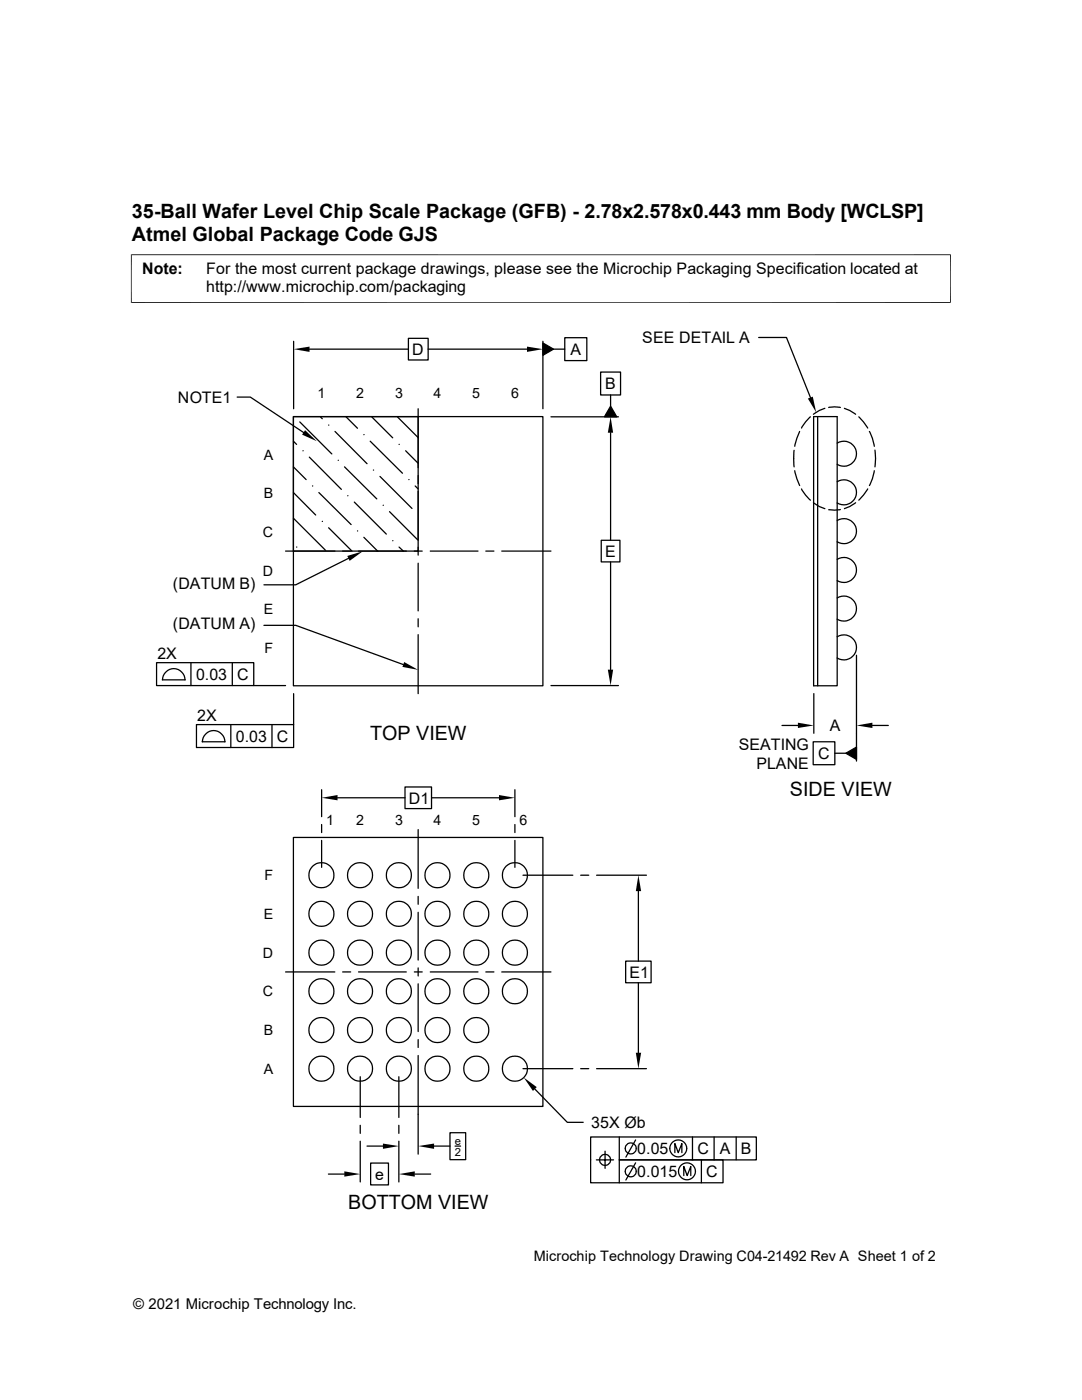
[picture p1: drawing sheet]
<svg xmlns="http://www.w3.org/2000/svg" width="216mm" height="279mm" viewBox="0 0 216 279" stroke-linecap="round" stroke-linejoin="round" font-family="sans-serif">
<g fill="none" stroke="#000" stroke-width=".25">
<path d="M47.3 79.2h2.7l10.6 7.1M58.6 68.1v13.5M61.8 69.7h19.7M81.5 67.5h3.9v4.3h-3.9zM85.4 69.7h19.8M108.3 68.5l2.1 1.2-2.1 1.2zM108.3 68.1v13.5M110.4 69.7h2.3M112.7 67.4h4.4v4.6h-4.4zM119.8 74.3h4v4.5h-4zM121.8 78.8v2.3M151.4 67.4h5.5l4.8 11.9"/>
<path d="M58.5 83.1h49.8v53.8h-49.8zM58.5 83.1h24.9v26.9h-24.9zM58.5 98.3l4.5 4.5M58.5 93.2l2.6 2.5M58.5 88.1l.7 .6M59.8 84.2l6.4 6.4M60.5 90h.1M61.7 91.2l6.4 6.5M62.4 97h.1M63.6 98.3l6.5 6.4M63.9 83.1l.4 .5M65.6 84.8h.1"/>
<path d="M66.8 86.1l6.4 6.4M67.5 91.9h.1M68.7 93.2l6.5 6.4M69 83.1l2.3 2.4M69.4 98.9h.1M72.6 86.7h.1M73.9 88.1l6.4 6.3M74.1 83.1l4.3 4.3M74.5 93.8h.1M75.8 95.1l6.4 6.4M79.2 83.1l4.2 4.2M79.6 88.7h.1"/>
<path d="M80.9 90l2.5 2.5M81.6 95.7h.1M82.8 97l.6 .6M83.4 81.6v11.7M83.4 94.9v1.6M83.4 98.1v9.5M109.9 83.2h13.5M121.8 81.1l1.3 2.1h-2.5zM121.8 86.4v21.4M158.5 89.9v3.3M158.6 93.9l.4 1.6 .6 1.4M159.6 86.1l-.6 1.4-.4 1.6"/>
<path d="M159.9 97.6l.8 1.2 1 1M161.7 83.2l-1 1-.8 1.2M162.3 83.1h4.7v53.8h-4.7zM163.2 83.1v53.8M164.6 81.5l-1.1 .4-1.2 .8M165.4 81.3l1.1-.1 1.2 .1M167 88.4a2.51 2.51 0 0 1 3.9 2.2 2.51 2.51 0 0 1-3.9 2.1M167 96.1a2.51 2.51 0 0 1 3.9 2.2 2.51 2.51 0 0 1-3.9 2.1M168.5 81.5l1 .4 1.2 .8M171.4 83.2l1.7 2.2M173.1 97.6l-1.7 2.2M173.5 86.1l.6 1.4 .4 1.6"/>
<path d="M174.5 93.9l-.4 1.6-.6 1.4M174.6 89.8l.1 1.7-.1 1.7M57 110h9.8M58.5 103.4l6.4 6.4M59.2 109.2h.1M64.3 104.1h.1M65.6 105.3l4.6 4.7M68.4 110h1.6M69.6 111.4l-10.6 5.3h-6.3M70.7 100.2l6.4 6.4M71.3 106h.1M71.5 110h9.6"/>
<path d="M72.6 107.2l2.8 2.8M76.5 100.8h.1M77.7 102.1l5.7 5.7M78.4 107.9h.1M79.6 109.2l.9 .8M82.7 110h1.5M83.4 109.2v1.6M83.4 112.4v9.5M85.9 110h9.5M96.9 110h1.7M100.1 110h9.8M120 107.8h3.7v4.3h-3.7z"/>
<path d="M121.8 112.1v21.5M162.3 100.3l1.2 .8 1.1 .4M167 103.9a2.51 2.51 0 0 1 3.9 2.1 2.51 2.51 0 0 1-3.9 2.1M167 111.6a2.51 2.51 0 0 1 3.9 2.1 2.51 2.51 0 0 1-3.9 2.2M167 119.3a2.51 2.51 0 0 1 3.9 2.2 2.51 2.51 0 0 1-3.9 2.1M167.7 101.7l-1.2 .1-1.1-.1M170.7 100.3l-1.2 .8-1 .4M31.2 132.2h19.4v4.6h-19.4zM32.4 135.7h4.6M32.4 135.7a2.24 2.24 0 0 1 2.3-2.3 2.24 2.24 0 0 1 2.2 2.3M38.1 132.2v4.6M46.4 132.2v4.6"/>
<path d="M50.6 136.8h6.4M52.7 124.8h6.3l21.5 7.8M58.6 138.4v6.2M83.4 123.5v1.6M83.4 126.7v11.7M109.9 136.8h13.5M162.4 138.4v7.9M167 127.1a2.51 2.51 0 0 1 3.9 2.1 2.51 2.51 0 0 1-3.9 2.1M170.9 130.8v21.1M39.2 144.6h19.4v4.6h-19.4zM40.3 148h4.6a2.24 2.24 0 0 0-2.3-2.2 2.24 2.24 0 0 0-2.2 2.2M46.1 144.6v4.6"/>
<path d="M54.3 144.6v4.6M64.2 157.6v5.4M67.4 159.2h13.4M80.8 157.1h5.3v4.3h-5.3zM86.1 159.2h13.5M102.7 157.6v5.4M156 144.8h3.2M162.3 148h4.3v4.6h-4.3zM166.6 150.3h2.2M168.8 150.3l2.1-1.2v2.5zM174.1 144.8h3.1M58.5 167.1h49.8v53.7h-49.8z"/>
<path d="M64.2 164.5v1.7M64.2 167.7v5.4M83.4 165.6v11.7M83.4 178.9v1.6M102.7 164.5v1.7M102.7 167.7v5.4M104.4 174.7h9.9M115.9 174.7h1.6M119 174.7h10M127.4 177.8v14M57 194h9.8M68.4 194h1.6"/>
<path d="M71.5 194h9.6M82.7 194h1.5M83.4 182.1v9.5M83.4 193.2v1.6M83.4 196.3v9.6M85.9 194h9.5M96.9 194h1.7M100.1 194h9.8M124.8 191.8h5.1v4.3h-5.1zM127.4 196.1v14M71.9 214.9v8.1M79.6 214.9v8.1"/>
<path d="M83.4 207.5v1.5M83.4 210.7v19.6M104.4 213.3h9.9M106.7 217.3l6.5 6.7h3.2M115.9 213.3h1.6M119 213.3h10M65.5 234.3h3.2M71.9 224.6v1.6M71.9 227.8v8.1M73.2 228.7h3.2M74 232.1h3.5v4.4h-3.5zM79.6 224.6v1.6"/>
<path d="M79.6 227.8v8.1M82.8 234.3h3.1M86.6 228.7h3.2M89.8 226.1h3.1v5.3h-3.1zM90.8 228.7h1.1M119 231.5h3.4M120.7 229.7v3.5M123.6 226.9v4.6h20.7v4.6h-26.4v-9.2h33v4.6h-27.3v4.6M126.8 227.5l-1.9 3.4M126.8 232.1l-1.9 3.4M134.7 230v-1.8l.6 1.8 .8-1.8v1.8M136.4 234.6v-1.8l.7 1.8 .7-1.8v1.8"/>
<path d="M138.2 226.9v4.6M140 231.5v4.6M142.5 226.9v4.6M146.9 226.9v4.6"/>
<circle cx="64.1" cy="174.7" r="2.51"/>
<circle cx="71.8" cy="174.7" r="2.51"/>
<circle cx="79.6" cy="174.7" r="2.51"/>
<circle cx="87.3" cy="174.7" r="2.51"/>
<circle cx="95" cy="174.7" r="2.51"/>
<circle cx="102.7" cy="174.7" r="2.51"/>
<circle cx="64.1" cy="197.8" r="2.51"/>
<circle cx="64.1" cy="190.1" r="2.51"/>
<circle cx="64.1" cy="182.4" r="2.51"/>
<circle cx="71.8" cy="182.4" r="2.51"/>
<circle cx="71.8" cy="197.8" r="2.51"/>
<circle cx="71.8" cy="190.1" r="2.51"/>
<circle cx="79.6" cy="197.8" r="2.51"/>
<circle cx="79.6" cy="182.4" r="2.51"/>
<circle cx="79.6" cy="190.1" r="2.51"/>
<circle cx="87.3" cy="190.1" r="2.51"/>
<circle cx="87.3" cy="197.8" r="2.51"/>
<circle cx="87.3" cy="182.4" r="2.51"/>
<circle cx="95" cy="197.8" r="2.51"/>
<circle cx="95" cy="190.1" r="2.51"/>
<circle cx="95" cy="182.4" r="2.51"/>
<circle cx="102.7" cy="190.1" r="2.51"/>
<circle cx="102.7" cy="197.8" r="2.51"/>
<circle cx="102.7" cy="182.4" r="2.51"/>
<circle cx="64.1" cy="205.6" r="2.51"/>
<circle cx="64.1" cy="213.3" r="2.51"/>
<circle cx="71.8" cy="213.3" r="2.51"/>
<circle cx="71.8" cy="205.6" r="2.51"/>
<circle cx="79.6" cy="213.3" r="2.51"/>
<circle cx="79.6" cy="205.6" r="2.51"/>
<circle cx="87.3" cy="205.6" r="2.51"/>
<circle cx="87.3" cy="213.3" r="2.51"/>
<circle cx="95" cy="205.6" r="2.51"/>
<circle cx="95" cy="213.3" r="2.51"/>
<circle cx="102.7" cy="213.3" r="2.51"/>
<circle cx="120.7" cy="231.5" r="1.11"/>
<circle cx="125.8" cy="229.2" r="1.11"/>
<circle cx="125.8" cy="233.8" r="1.11"/>
<circle cx="135.3" cy="229.2" r="1.69"/>
<circle cx="137.1" cy="233.8" r="1.69"/>
</g>
<g fill="#000">
<path d="M58.6 69.7l3.2-.5v1zM105.2 69.2l3.1 .5-3.1 .5zM108.3 68.5l2.1 1.2-2.1 1.2zM161.2 79.5l1-.3 .7 3.1zM60.9 85.9l2.3 2.2-2.9-1.4zM121.8 83.2l.5 3.2h-1zM121.8 81.1l1.3 2.1h-2.5zM69.3 111l3.1-1-2.6 1.9zM80.6 132.1l2.8 1.6-3.1-.6zM121.3 133.6h1l-.5 3.2zM64.2 159.2l3.2-.5v1zM99.6 158.7l3.1 .5-3.1 .5z"/>
<path d="M159.2 144.2l3.2 .6-3.2 .5zM168.8 150.3l2.1-1.2v2.5zM170.9 144.8l3.2-.6v1.1zM127.4 174.7l.5 3.1h-1zM104.5 215.1l2.6 1.9-.8 .7zM126.9 210.1h1l-.5 3.2zM68.7 233.8l3.2 .5-3.2 .5zM76.4 228.2l3.2 .5-3.2 .6zM79.6 234.3l3.2-.5v1zM83.4 228.7l3.2-.5v1.1z"/>
</g>
<path d="M26.1 50.8h163.6M26.2 50.8v9.7M189.7 50.8v9.7M26.1 60.4h163.6" fill="none" stroke="#000" stroke-width=".2"/>
<g font-size="3.9">
<text x="26.3" y="43.5">35-Ball Wafer Level Chip Scale Package (GFB) - 2.78x2.578x0.443 mm Body [WCLSP]</text>
<text x="26.3" y="48">Atmel Global Package Code GJS</text>
<text x="73.8" y="147.7">TOP VIEW</text>
<text x="157.6" y="158.9">SIDE VIEW</text>
<text x="69.5" y="241.3">BOTTOM VIEW</text>
</g>
<g font-size="3.2">
<text x="28.4" y="54.6">Note:</text>
<text x="41.1" y="54.6">For the most current package drawings, please see the Microchip Packaging Specification located at</text>
<text x="41.1" y="58.3">http://www.microchip.com/packaging</text>
<text x="82.3" y="70.8">D</text>
<text x="113.8" y="70.8">A</text>
<text x="128.1" y="68.5">SEE DETAIL A</text>
<text x="120.7" y="77.7">B</text>
<text x="35.5" y="80.3">NOTE1</text>
<text x="120.7" y="111.1">E</text>
<text x="34.5" y="117.5">(DATUM B)</text>
<text x="34.5" y="125.6">(DATUM A)</text>
<text x="31.4" y="131.5">2X</text>
<text x="39.1" y="135.7">0.03</text>
<text x="47.3" y="135.7">C</text>
<text x="39.3" y="143.8">2X</text>
<text x="47.1" y="148">0.03</text>
<text x="55.2" y="148">C</text>
<text x="147.4" y="149.6">SEATING</text>
<text x="165.6" y="145.9">A</text>
<text x="150.9" y="153.5">PLANE</text>
<text x="163.3" y="151.5">C</text>
<text x="81.6" y="160.4">D1</text>
<text x="125.6" y="195.1">E1</text>
<text x="118" y="225.1">35X Øb</text>
<text x="127.2" y="230.3">0.05</text>
<text x="139.1" y="230.3">C</text>
<text x="143.6" y="230.3">A</text>
<text x="147.8" y="230.3">B</text>
<text x="74.8" y="235.4">e</text>
<text x="127.2" y="234.9">0.015</text>
<text x="140.9" y="234.9">C</text>
</g>
<text font-size="3" x="26.6" y="261.3">© 2021 Microchip Technology Inc.</text>
<text font-size="2.9" x="106.5" y="251.6">Microchip Technology Drawing C04-21492 Rev A Sheet 1 of 2</text>
<g font-size="2.8">
<text x="63.4" y="79.4">1</text>
<text x="71.1" y="79.4">2</text>
<text x="78.8" y="79.4">3</text>
<text x="86.5" y="79.4">4</text>
<text x="94.2" y="79.4">5</text>
<text x="102" y="79.4">6</text>
<text x="52.6" y="91.7">A</text>
<text x="52.6" y="99.4">B</text>
<text x="52.5" y="107.1">C</text>
<text x="52.5" y="114.9">D</text>
<text x="52.6" y="122.6">E</text>
<text x="52.7" y="130.3">F</text>
<text x="65.1" y="164.6">1</text>
<text x="71.1" y="164.6">2</text>
<text x="78.8" y="164.6">3</text>
<text x="86.5" y="164.6">4</text>
<text x="94.2" y="164.6">5</text>
<text x="103.7" y="164.6">6</text>
<text x="52.7" y="175.7">F</text>
<text x="52.6" y="183.4">E</text>
<text x="52.5" y="191.1">D</text>
<text x="52.5" y="198.8">C</text>
<text x="52.6" y="206.6">B</text>
<text x="52.6" y="214.3">A</text>
</g>
<g font-size="2.2">
<text x="90.8" y="228.5">e</text>
<text x="90.8" y="230.6">2</text>
</g>
</svg>
